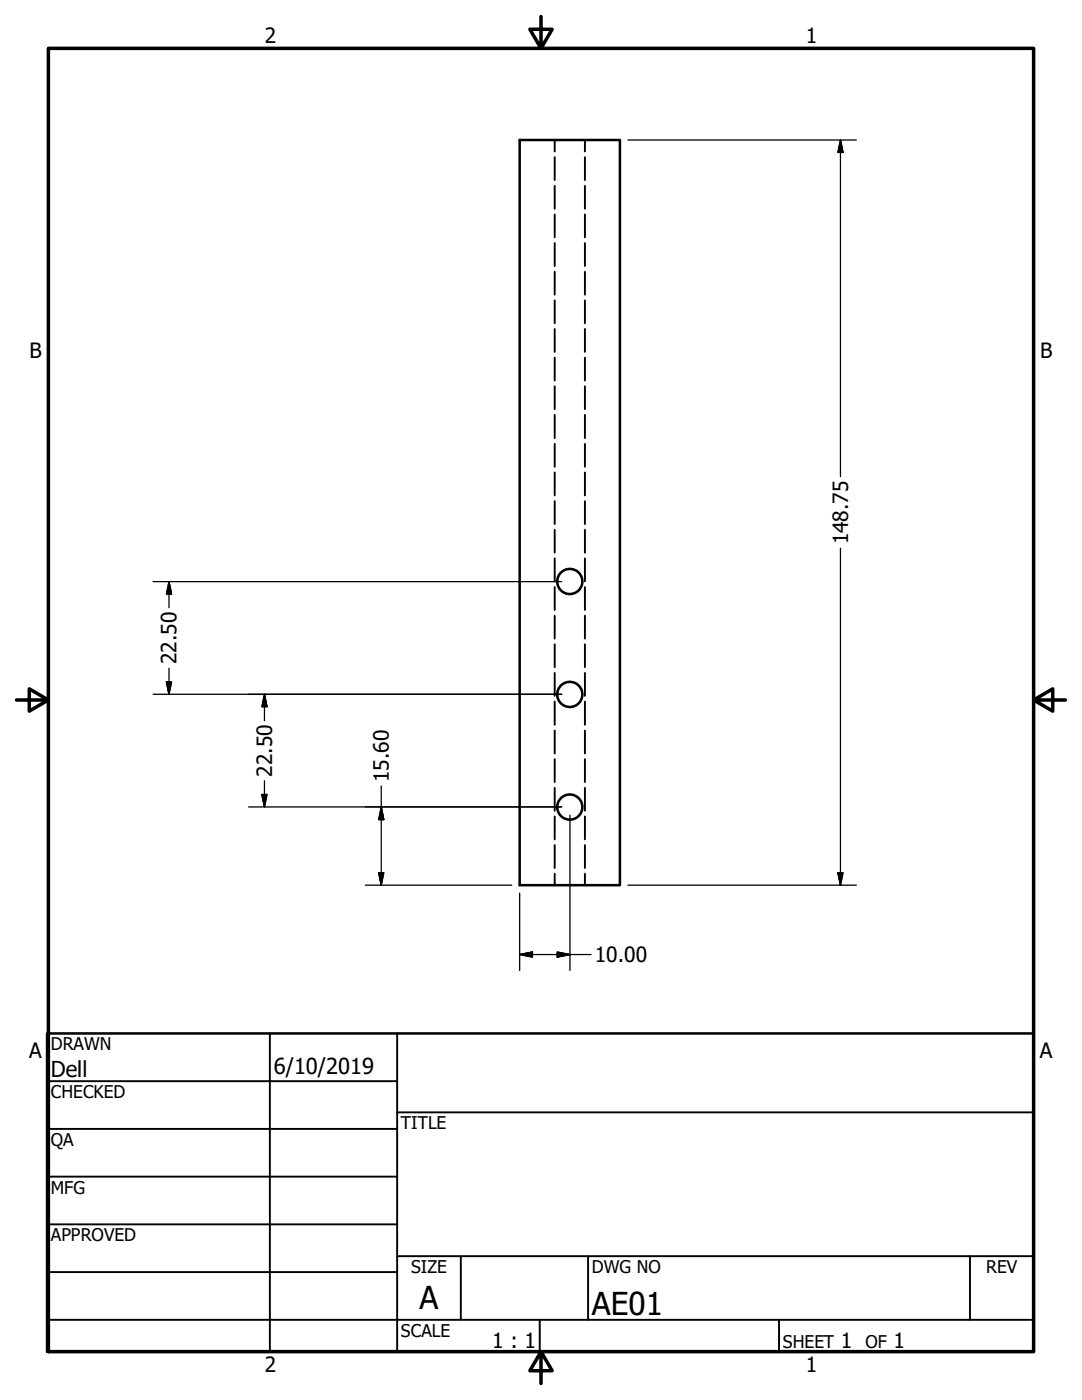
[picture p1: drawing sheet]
<svg xmlns="http://www.w3.org/2000/svg" width="216mm" height="279mm" viewBox="0 0 216 279" stroke-linecap="round" stroke-linejoin="round" font-family="sans-serif">
<!-- layer: Visible (ANSI) -->
<g fill="none" stroke="#000" stroke-width=".51">
<path d="M103.7 27.9h20v148.8h-20z"/>
<circle cx="113.7" cy="116" r="2.51"/>
<circle cx="113.7" cy="138.6" r="2.51"/>
<circle cx="113.7" cy="161.1" r="2.51"/>
</g>
<!-- layer: Hidden (ANSI) -->
<g fill="none" stroke="#000" stroke-width=".38">
<path d="M110.7 27.9v2.3M110.7 31.4v4.5M110.7 37.1v4.6M116.7 27.9v2.3M116.7 31.4v4.5M116.7 37.1v4.6M110.7 42.8v4.6M110.7 48.5v4.6M110.7 54.2v4.6M110.7 59.9v4.6M116.7 42.8v4.6M116.7 48.5v4.6"/>
<path d="M116.7 54.2v4.6M116.7 59.9v4.6M110.7 65.7v4.5M110.7 71.4v4.5M110.7 77.1v4.6M116.7 65.7v4.5M116.7 71.4v4.5M116.7 77.1v4.6M110.7 82.8v4.6M110.7 88.6v4.6M110.7 94.3v4.6M116.7 82.8v4.6"/>
<path d="M116.7 88.6v4.6M116.7 94.3v4.6M110.7 100v4.6M110.7 105.7v4.6M110.7 111.4v4.6M110.7 117.2v4.5M116.7 100v4.6M116.7 105.7v4.6M116.7 111.4v4.6M116.7 117.2v4.5M110.7 122.9v4.5M110.7 128.6v4.6"/>
<path d="M110.7 134.3v4.6M116.7 122.9v4.5M116.7 128.6v4.6M116.7 134.3v4.6M110.7 140v4.7M110.7 145.8v4.6M110.7 151.5v4.6M110.7 157.2v4.6M116.7 140v4.7M116.7 145.8v4.6M116.7 151.5v4.6M116.7 157.2v4.6"/>
<path d="M110.7 162.9v4.6M110.7 168.7v4.5M110.7 174.4v2.3M116.7 162.9v4.6M116.7 168.7v4.5M116.7 174.4v2.3"/>
</g>
<!-- layer: Border (ANSI) -->
<path d="M9.7 9.7h196.5v260h-196.5zM107.9 3.3v6.4l-2.2-3.9h4.5l-2.3 3.9M3.3 139.7h6.4l-3.9-2.2v4.4l3.9-2.2M206.2 139.7l3.9 2.2v-4.4l-3.9 2.2h6.4M107.9 269.7l2.3 3.9h-4.5l2.2-3.9v6.4" fill="none" stroke="#000" stroke-width=".7"/>
<!-- layer: Title (ANSI) -->
<g fill="none" stroke="#000" stroke-width=".38">
<path d="M9.4 215.8h69.8M53.8 206.2v63.5M79.2 206.2v63.5M9.4 225.3h69.8M9.4 234.8h69.8M79.2 222h127M9.4 244.3h69.8M9.4 253.9h69.8M79.2 250.7h127M91.9 250.7v12.7M117.3 250.7v12.7M193.5 250.7v12.7"/>
<path d="M9.4 263.4h196.8M107.7 263.4v6.3M155.4 263.4v6.3"/>
</g>
<path d="M9.4 206.2h196.8v63.5h-196.8z" fill="none" stroke="#000" stroke-width=".51"/>
<!-- layer: Dimension (ANSI) -->
<g fill="none" stroke="#000" stroke-width=".25">
<path d="M125.3 27.9h45.6M167.7 27.9l.5 2.5h-1zM167.7 27.9v67.2M30.5 116.1h81.6M33.7 116.1l.5 2.5h-1zM33.7 116.1v5.2M167.7 109.4v67.3M30.5 138.6h81.6M33.2 136.1h1l-.5 2.5zM33.7 133.3v5.3M52.8 138.6l.5 2.4h-1zM52.8 138.6v5.2"/>
<path d="M52.3 158.6h1l-.5 2.4zM52.8 155.8v5.2M76.1 156.8v19.9M49.6 161h62.5M72.9 176.7h29.2M75.6 174.2h1l-.5 2.5zM76.1 161l.5 2.6h-1zM103.7 178.2v15.5M113.7 162.7v31M125.3 176.7h45.6M167.2 174.2h1l-.5 2.5zM103.7 190.5l2.5-.5v1z"/>
<path d="M103.7 190.5h14.2M111.2 190l2.5 .5-2.5 .5z"/>
</g>
<g fill="#000" stroke="#000" stroke-width=".25">
<path d="M167.7 27.9l.5 2.5zM167.7 27.9l.5 2.5h-1zM33.7 116.1l.5 2.5zM33.7 116.1l.5 2.5h-1zM33.2 136.1l.5 2.5zM33.2 136.1h1l-.5 2.5zM52.3 158.6l.5 2.4zM52.3 158.6h1l-.5 2.4zM52.8 138.6l.5 2.4zM52.8 138.6l.5 2.4h-1zM75.6 174.2l.5 2.5zM75.6 174.2h1l-.5 2.5z"/>
<path d="M76.1 161l.5 2.6zM76.1 161l.5 2.6h-1zM167.2 174.2l.5 2.5zM167.2 174.2h1l-.5 2.5zM103.7 190.5l2.5-.5zM103.7 190.5l2.5-.5v1zM111.2 191l2.5-.5zM111.2 190l2.5 .5-2.5 .5z"/>
</g>
<g font-size="6.3">
<text x="83.7" y="261.2">A</text>
<text x="118.1" y="262.5">AE01</text>
</g>
<g font-size="4.4">
<text x="10.2" y="214.9">Dell</text>
<text x="54.6" y="214.3">6/10/2019</text>
</g>
<g font-size="4.2">
<text x="52.8" y="8.6">2</text>
<text x="160.8" y="8.6">1</text>
<text x="5.9" y="71.4">B</text>
<text x="207.6" y="71.4">B</text>
<text x="169.2" y="108.6" transform="rotate(-90 169.2 108.6)">148.75</text>
<text x="35.2" y="132.5" transform="rotate(-90 35.2 132.5)">22.50</text>
<text x="54.3" y="155" transform="rotate(-90 54.3 155)">22.50</text>
<text x="77.6" y="156.1" transform="rotate(-90 77.6 156.1)">15.60</text>
<text x="118.7" y="192">10.00</text>
<text x="5.8" y="211.1">A</text>
<text x="207.5" y="211.1">A</text>
<text x="98.2" y="269">1 : 1</text>
<text x="167.8" y="268.9">1</text>
<text x="178.3" y="268.9">1</text>
<text x="52.8" y="273.8">2</text>
<text x="160.8" y="273.8">1</text>
</g>
<g font-size="3.5">
<text x="10.2" y="209.5">DRAWN</text>
<text x="10.2" y="219.1">CHECKED</text>
<text x="80" y="225.3">TITLE</text>
<text x="10.2" y="228.7">QA</text>
<text x="10.2" y="238.2">MFG</text>
<text x="10.2" y="247.7">APPROVED</text>
<text x="82" y="254.1">SIZE</text>
<text x="118.1" y="254.1">DWG NO</text>
<text x="196.8" y="254">REV</text>
<text x="80" y="266.8">SCALE</text>
<text x="156.2" y="268.9">SHEET</text>
<text x="172.7" y="268.9">OF</text>
</g>
</svg>
